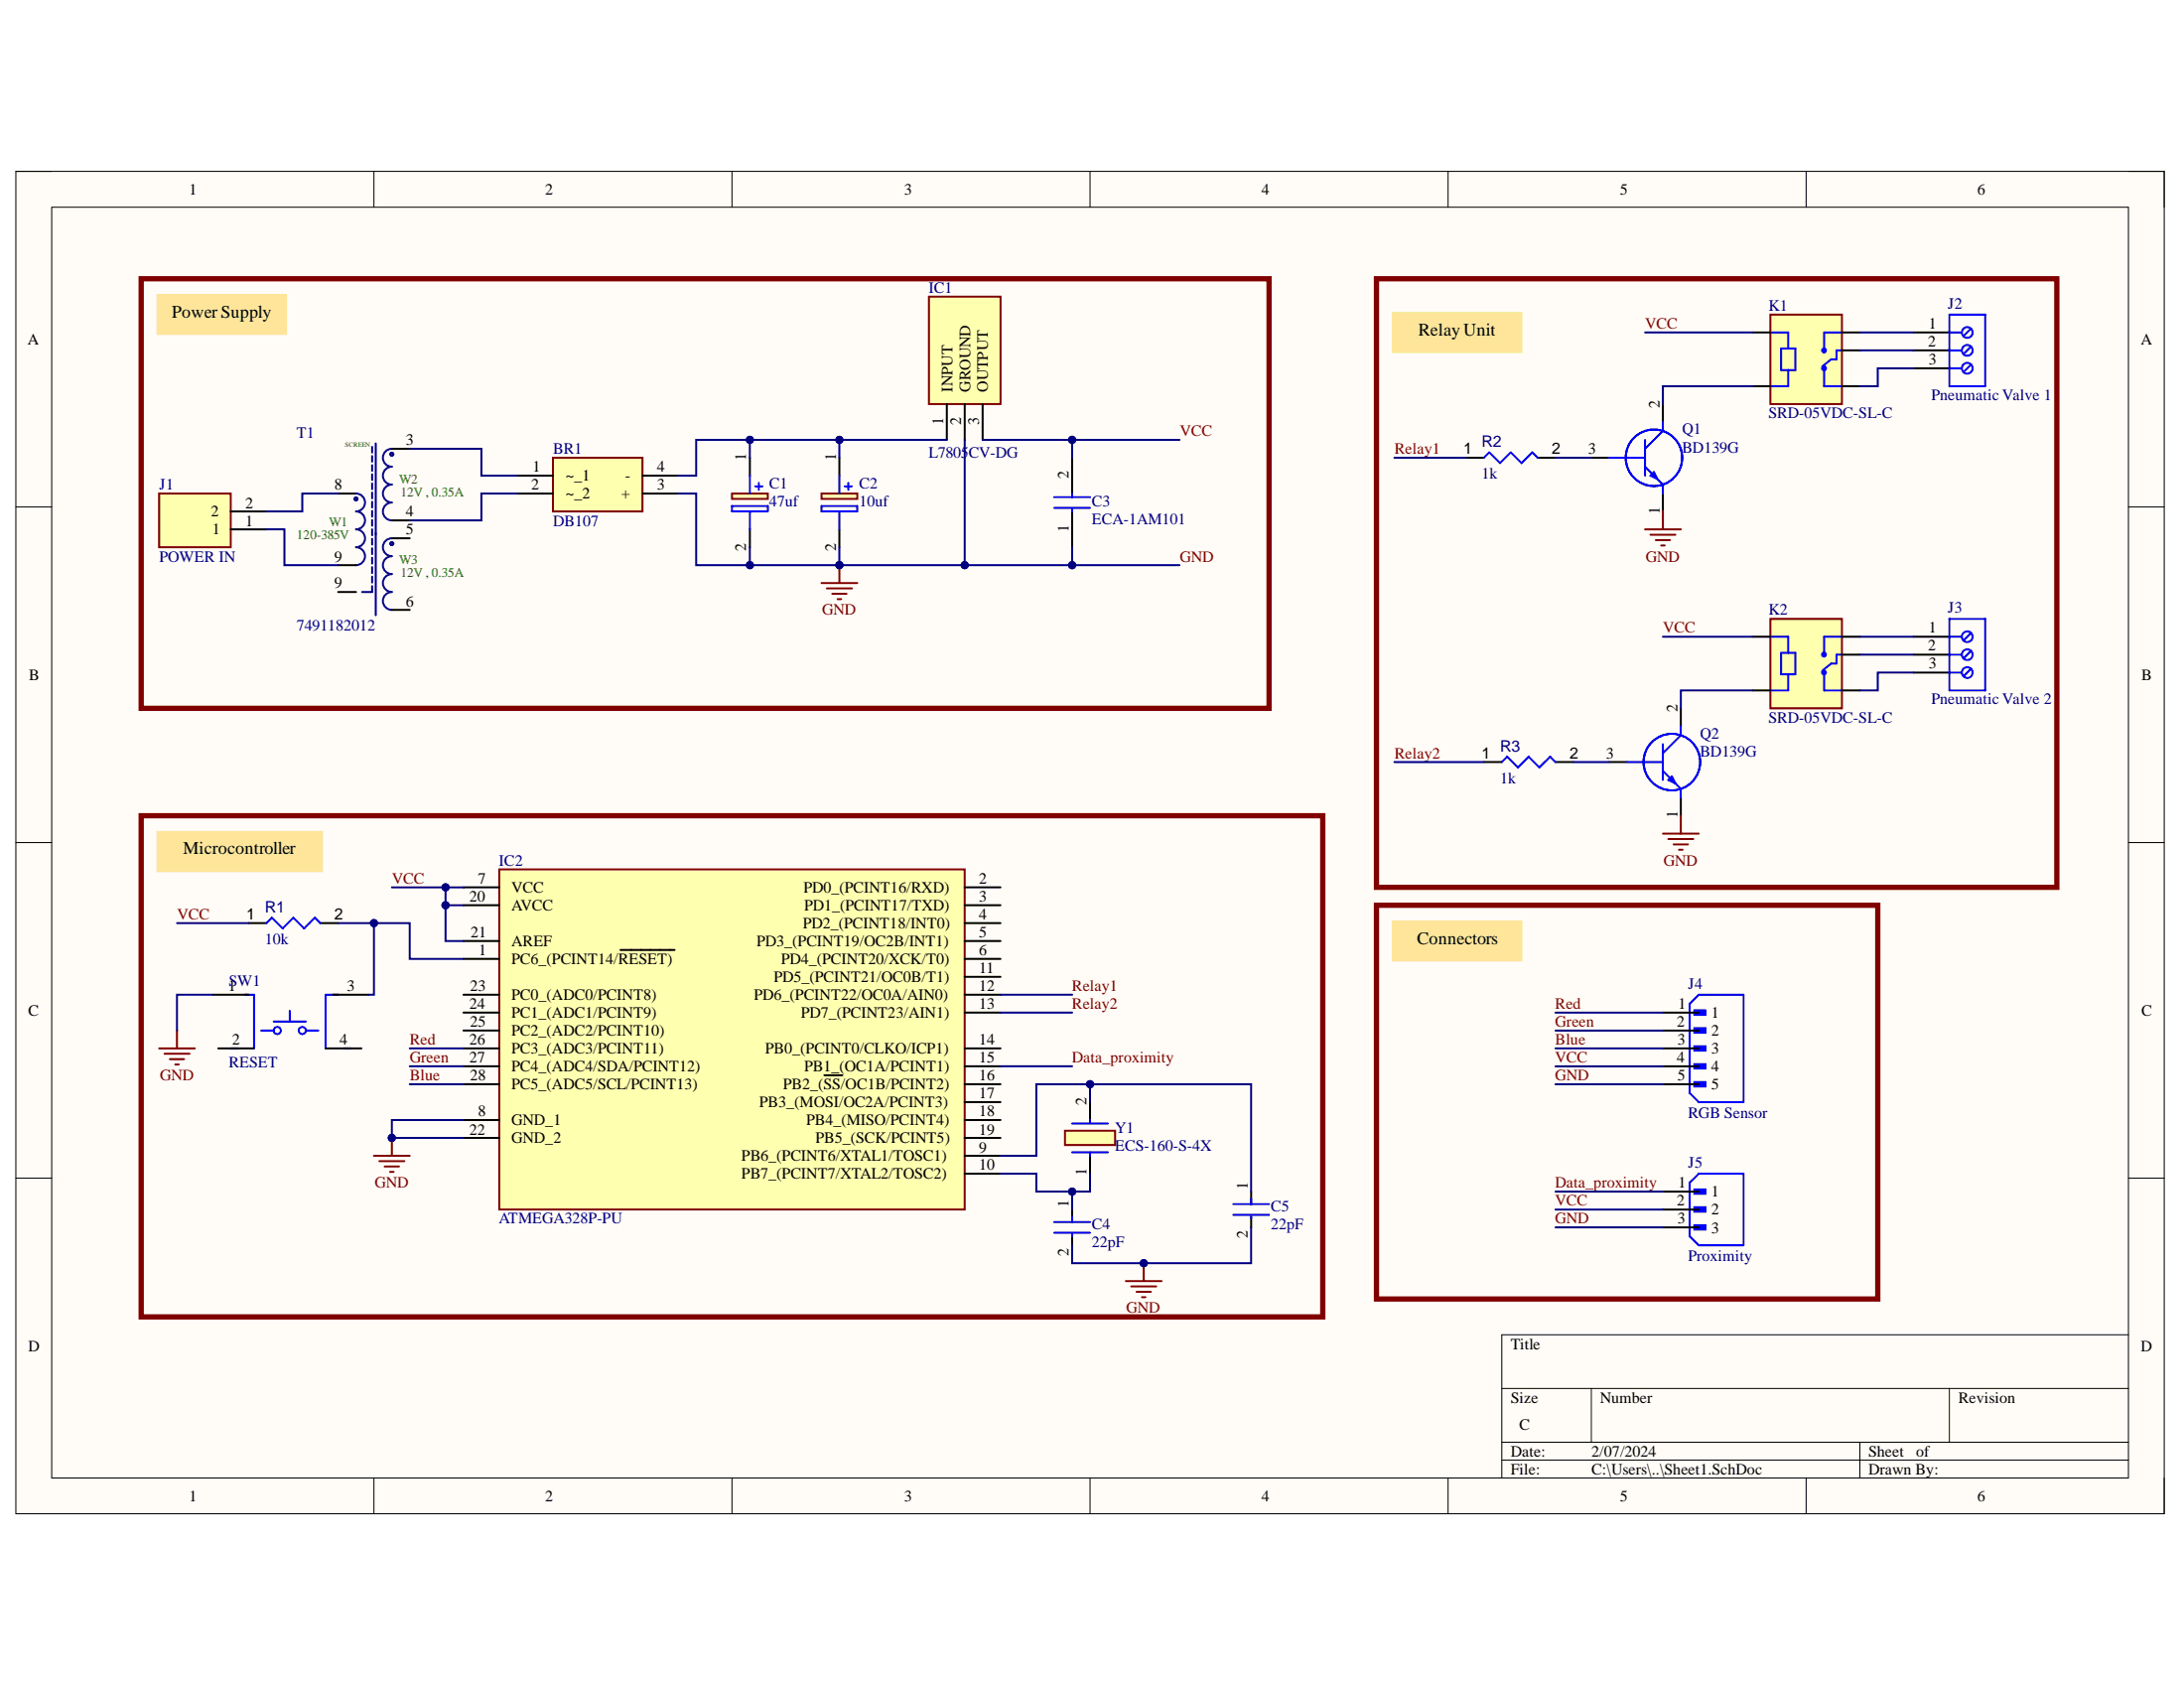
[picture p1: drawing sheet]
# Altium project PCB_Project.PrjPcb
1 sheet, 23 parts. Net scope: global (net labels, ports and power ports of the same name join across sheets).
Board file: PCB1.PcbDoc

## Sheet Sheet1.SchDoc
size 304 x 190 mm; SheetNumber: 1; SheetTotal: 2

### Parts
BR1  DB107  [DIP825W50P510L830H340Q4N]
C1  47uf  [CAPPRD250W55D630H1220]
C2  10uf  [CAPPRD200W55D500H1200]
C3  ECA-1AM101  [CAPPRD200W55D525H1200]
C4  22pF  [FP-RCE0DB-MFG]
C5  22pF  [FP-RCE0DB-MFG]
IC1  L7805CV-DG  [TO255P460X1020X2008-3P]
IC2  ATMEGA328P-PU  [DIP794W53P254L3467H457Q28N]
J1  POWER IN  [TB00250002BE]
J2  Pneumatic Valve 1  [691101710003]
J3  Pneumatic Valve 2  [691101710003]
J4  RGB Sensor  [JST_B5B-XH-A(LF)(SN)]
J5  Proximity  [JST_B3B-XH-A (LF)(SN)]
K1  SRD-05VDC-SL-C  [RELAY_SRD-05VDC-SL-C]
K2  SRD-05VDC-SL-C  [RELAY_SRD-05VDC-SL-C]
Q1  BD139G  [TO229P300X760X1364-3P]
Q2  BD139G  [TO229P300X760X1364-3P]
R1  value 10k  [RESA60-630X240]  (hidden comment: MFR-25FBF52-10K)
R2  value 1k  [RESA60-630X240]  (hidden comment: MFR-25FBF52-1K)
R3  value 1k  [RESA60-630X240]  (hidden comment: MFR-25FBF52-1K)
SW1  RESET  [FP-SKQBARA010-MFG]
T1  7491182012  [EE16_7_4 (E16)]
Y1  ECS-160-S-4X  [ECS160S4X]

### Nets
GND: BR1.3(+) C1.2(-) C2.2(-) C3.1(+) C4.2 C5.2 IC1.2(GROUND) IC2.8(GND_1) IC2.22(GND_2) J4.5 J5.3 Q1.1(E) Q2.1(E) SW1.1
Blue: IC2.28(PC5_(ADC5/SCL/PCINT13)) J4.3
Data_proximity: IC2.15(PB1_(OC1A/PCINT1)) J5.1
Green: IC2.27(PC4_(ADC4/SDA/PCINT12)) J4.2
Red: IC2.26(PC3_(ADC3/PCINT11)) J4.1
Relay1: IC2.12(PD6_(PCINT22/OC0A/AIN0)) R2.1
Relay2: IC2.13(PD7_(PCINT23/AIN1)) R3.1
VCC: C3.2(-) IC1.3(OUTPUT) IC2.7(VCC) IC2.20(AVCC) IC2.21(AREF) J4.4 J5.2 K1.A1 K2.A1 R1.1
NetBR1_1: BR1.1(~_1) T1.3
NetBR1_2: BR1.2(~_2) T1.4
NetBR1_4: BR1.4(-) C1.1(+) C2.1(+) IC1.1(INPUT)
NetC4_1: C4.1 IC2.10(PB7_(PCINT7/XTAL2/TOSC2)) Y1.1
NetC5_1: C5.1 IC2.9(PB6_(PCINT6/XTAL1/TOSC1)) Y1.2
NetIC2_1: IC2.1(PC6_(PCINT14/~{RESET)}) R1.2 SW1.3
NetJ1_1: J1.1 T1.9
NetJ1_2: J1.2 T1.8
NetJ2_1: J2.1 K1.NO
NetJ2_2: J2.2 K1.COM
NetJ2_3: J2.3 K1.NC
NetJ3_1: J3.1 K2.NO
NetJ3_2: J3.2 K2.COM
NetJ3_3: J3.3 K2.NC
NetK1_A2: K1.A2 Q1.2(C)
NetK2_A2: K2.A2 Q2.2(C)
NetQ1_3: Q1.3(B) R2.2
NetQ2_3: Q2.3(B) R3.2

Not connected (* = marked no-connect by the designer): IC2 2(PD0_(PCINT16/RXD)) 3(PD1_(PCINT17/TXD)) 4(PD2_(PCINT18/INT0)) 5(PD3_(PCINT19/OC2B/INT1)) 6(PD4_(PCINT20/XCK/T0)) 11(PD5_(PCINT21/OC0B/T1)) 14(PB0_(PCINT0/CLKO/ICP1)) 16(PB2_(~{SS}/OC1B/PCINT2)) 17(PB3_(MOSI/OC2A/PCINT3)) 18(PB4_(MISO/PCINT4)) 19(PB5_(SCK/PCINT5)) 23(PC0_(ADC0/PCINT8)) 24(PC1_(ADC1/PCINT9)) 25(PC2_(ADC2/PCINT10)); SW1 2 4; T1 5 6

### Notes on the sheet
- Power Supply
- Relay Unit
- (near R1) Microcontroller
- Connectors
